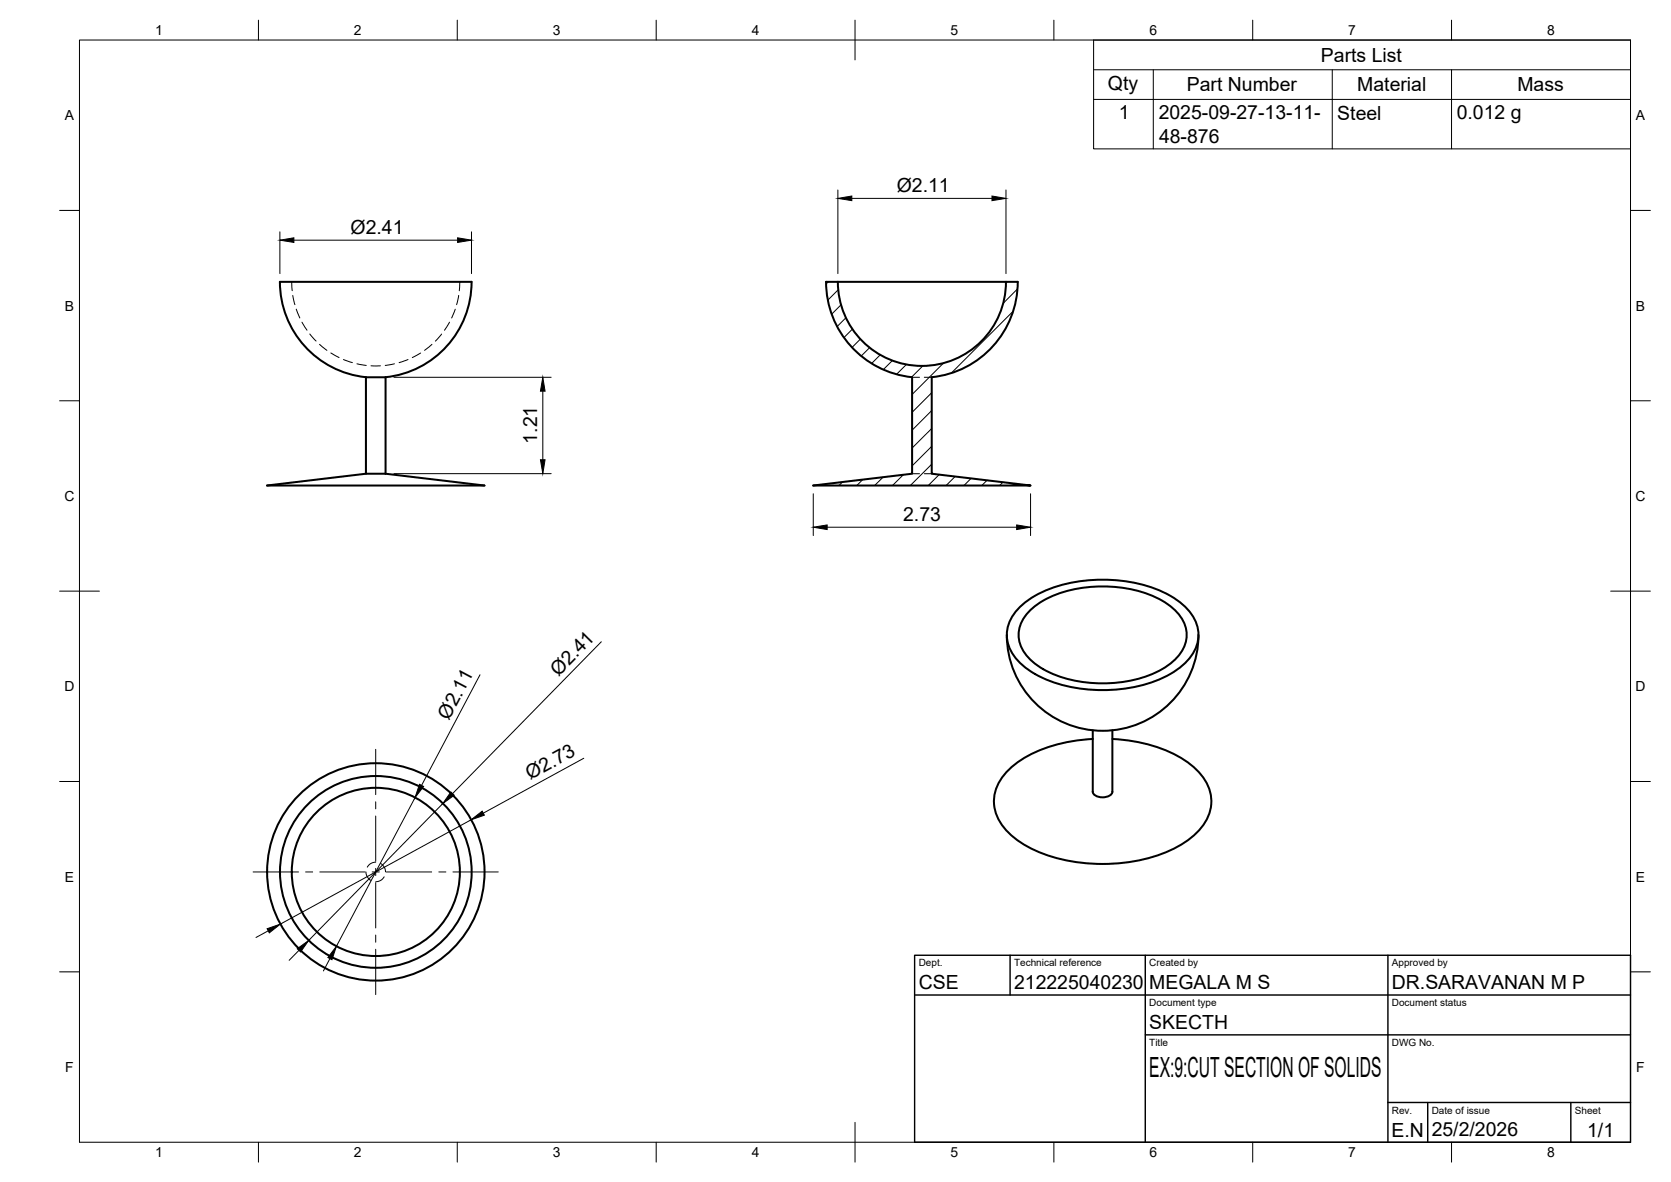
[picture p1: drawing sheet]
<svg xmlns="http://www.w3.org/2000/svg" width="420mm" height="297mm" viewBox="0 0 420 297" stroke-linecap="round" stroke-linejoin="round" font-family="sans-serif">
<!-- layer: Visible -->
<g fill="none" stroke="#000" stroke-width=".51">
<path d="M210.7 70.8a21.1 21.1 0 0 0 21.1 21.2 21.1 21.1 0 0 0 21.1-21.2M210.7 70.8h-3a24.1 24.1 0 0 0 21.6 24v24.2l-24.8 3h54.6l-24.8-3v-24.2a24.1 24.1 0 0 0 21.6-24h-3M210.7 70.8h42.2M92 94.8v24.2l-24.9 3h54.7l-24.9-3M92 94.8h4.9M92 94.8a24 24 0 0 1-21.6-24h48.1a24 24 0 0 1-21.6 24M96.9 94.8v24.2M92 119h4.9M253.2 159.6a24.1 24.1 0 0 0 24.1 24 24.1 24.1 0 0 0 24-24M256.1 152.9a28.2 28.2 0 0 1 18.2-7.1 34.8 34.8 0 0 1 21.6 4.9 10.8 10.8 0 0 1 5.4 9.5 12.3 12.3 0 0 1-7 9.2 37.7 37.7 0 0 1-34.1 0 12.3 12.3 0 0 1-7-9.2 9.5 9.5 0 0 1 2.9-7.3zM258.5 153.9a24.2 24.2 0 0 1 15.2-6.4 30.9 30.9 0 0 1 19.9 4.4 9.2 9.2 0 0 1 4.7 8.8 12.1 12.1 0 0 1-7.5 8.2 33.4 33.4 0 0 1-28.5-.7 11.5 11.5 0 0 1-6.1-7.5 8.1 8.1 0 0 1 2.3-6.8zM274.8 183.5v15.5a2.18 2.18 0 0 0 2.4 1.4 2.18 2.18 0 0 0 2.5-1.4v-15.5"/>
<path d="M274.8 185.7a35.1 35.1 0 0 0-20.1 6.8 11.2 11.2 0 0 0-4.6 10.9 14.8 14.8 0 0 0 7.5 8.9 42.6 42.6 0 0 0 30.5 3.5 24.7 24.7 0 0 0 14.6-8.7 10.1 10.1 0 0 0-1.7-13.6 30.3 30.3 0 0 0-16.8-7.3l-4.5-.5"/>
<circle cx="94.5" cy="219.1" r="27.3"/>
<circle cx="94.5" cy="219.1" r="21.1"/>
<circle cx="94.5" cy="219.1" r="24.1"/>
</g>
<!-- layer: Hidden -->
<g fill="none" stroke="#000" stroke-width=".25">
<path d="M73.3 70.8l.2 2.3M73.6 74.2l.5 2.4M74.5 77.7l.9 2.2M114.5 77.7l-.9 2.2M115.3 74.2l-.5 2.4M115.6 70.8l-.1 2.3M75.9 81l1.3 2M77.9 83.9l1.6 1.8M80.3 86.5l1.9 1.5M83.2 88.7l2.1 1.2M86.4 90.3l2.2 .8M89.7 91.4l2.4 .4"/>
<path d="M93.3 91.9h2.4M99.2 91.4l-2.3 .4M102.6 90.3l-2.2 .8M105.8 88.7l-2.1 1.2M108.6 86.5l-1.9 1.5M111 84l-1.5 1.7M113 81l-1.2 2M229.3 94.8h1.9M232.4 94.8h1.9M229.3 119h1.9M232.4 119h1.9M92 219.1l.4 1.3 .9 .8"/>
<path d="M94.5 216.7l-1.5 .5-.6 .7M95.7 217l.9 .8 .3 1.3M96.6 220.4l-.6 .7-1.5 .5"/>
</g>
<!-- layer: BORDER -->
<g fill="none" stroke="#000" stroke-width=".25">
<path d="M20 10.1h390v276.9h-390zM65 5.1v5M115 5.1v5M165 5.1v5M215 5.1v10M265 5.1v5M315 5.1v5M365 5.1v5M15 52.9h5M410 52.9h5M15 100.7h5M410 100.7h5"/>
<path d="M15 148.6h10M405 148.6h10M15 196.4h5M410 196.4h5M15 244.2h5M410 244.2h5M65 287v5M115 287v5M165 287v5M215 282.1v9.9M265 287v5M315 287v5"/>
<path d="M365 287v5"/>
</g>
<!-- layer: TITLEBLOCK -->
<path d="M230 240.1h180v46.9h-180zM230 250h180M254 240.1v9.9M288 240.1v46.9M349 240.1v46.9M288 260.1h122M349 277.1h61M359 277.1v9.9M395 277.1v9.9" fill="none" stroke="#000" stroke-width=".36"/>
<!-- layer: Hatching -->
<g fill="none" stroke="#000" stroke-width=".25">
<path d="M208.2 70.9l-.5 .5M210.8 72.8l-2.6 2.6M211.5 76.6l-2.4 2.3M212.7 79.8l-2.2 2.3M253.1 70.9l-.2 .1M254.7 78.2l-15.5 15.6M255.8 72.6l-3.6 3.6M214.3 82.7l-2.1 2.1M216.3 85.2l-2.1 2.1M218.7 87.4l-2.2 2.1M221.3 89.2l-2.1 2.1M224.4 90.6l-2.3 2.3"/>
<path d="M227.9 91.6l-2.5 2.5M232 92l-2.8 2.8M234.3 98.7l-5 4.9M237.2 91.3l-7.9 7.8M222 119.9l-2.1 2.1M227.1 119.3l-2.7 2.7M234.3 103.2l-5 4.9M234.3 107.7l-5 4.9M234.3 112.2l-5 4.9M234.3 116.7l-5.4 5.3M236.2 119.3l-2.8 2.7M240.2 119.7l-2.3 2.3"/>
<path d="M206.7 121.7l-.2 .3M211.8 121.1l-.8 .9M216.9 120.5l-1.4 1.5M244.2 120.2l-1.8 1.8M248.2 120.7l-1.3 1.3M252.2 121.2l-.8 .8M256.2 121.7l-.3 .3"/>
</g>
<!-- layer: Smart Centers -->
<g fill="none" stroke="#000" stroke-width=".25">
<path d="M94.5 188.3v11.4M63.6 219.1h11.5M76.8 219.1h1.8M80.4 219.1h11.4M93.6 219.1h1.8M94.5 201.5v1.8M94.5 205.1v11.4M94.5 218.2v1.8M97.2 219.1h11.3M110.3 219.1h1.8M113.9 219.1h11.4M94.5 221.8v11.4"/>
<path d="M94.5 235v1.8M94.5 238.6v11.3"/>
</g>
<!-- layer: FD_Dimensions -->
<g fill="none" stroke="#000" stroke-width=".25">
<path d="M70.4 58.3v10.5M118.6 58.3v10.5M210.7 47.7v21.1M214.2 49.9h35.2M252.9 47.7v21.1M73.9 60.4h41.2M99 94.8h39.6M136.5 98.3v17.2M99 119h39.6M204.5 124.1v10.5M208 132.5h47.6M259.1 124.1v10.5"/>
<path d="M120.7 169.6l-14.7 27.8M151.2 161.3l-37.4 38.1M146.8 190.5l-25.3 13.9M104.4 200.5l-19.8 37.3M111.3 201.9l-33.7 34.4M118.4 206l-47.9 26.2M67.4 233.9l-3 1.7M75.2 238.8l-2.5 2.5M83 240.9l-1.7 3.1"/>
</g>
<g fill="#000" stroke="#000" stroke-width=".25">
<path d="M70.4 60.4l3.5-.6v1.1zM115.1 59.8l3.5 .6-3.5 .5zM210.7 49.9l3.5-.6v1.1zM249.4 49.3l3.5 .6-3.5 .5zM136.5 94.8l.6 3.5h-1.2zM135.9 115.5h1.2l-.6 3.5zM204.5 132.5l3.5-.6v1.2zM255.6 131.9l3.5 .6-3.5 .6zM105.5 197.1l1 .5-2.1 2.9zM113.4 199l.8 .8-2.9 2.1zM118.4 206l2.8-2.2 .6 1.1zM67.2 233.4l3.3-1.2-2.8 2.2z"/>
<path d="M74.7 238.4l2.9-2.1-2 2.9zM84.6 237.8l-1.1 3.4-1.1-.6z"/>
</g>
<!-- layer: Parts Lists -->
<path d="M275 10.1h135v27.3h-135zM275 17.5h135M290 17.5v19.9M335 17.5v19.9M365 17.5v19.9M275 25h135" fill="none" stroke="#000" stroke-width=".25"/>
<text font-size="7" x="289" y="270.6">EX:9:CUT SECTION OF SOLIDS</text>
<g font-size="4.9">
<text x="332.1" y="15.5">Parts List</text>
<text x="278.6" y="22.5">Qty</text>
<text x="298.4" y="23">Part Number</text>
<text x="341.3" y="23">Material</text>
<text x="381.6" y="23">Mass</text>
<text x="281.3" y="29.9">1</text>
<text x="291.3" y="30">2025-09-27-13-11-</text>
<text x="291.4" y="35.9">48-876</text>
<text x="336.3" y="30">Steel</text>
<text x="366.3" y="30">0.012 g</text>
<text x="225.5" y="48.3">Ø2.11</text>
<text x="88.2" y="58.8">Ø2.41</text>
<text x="135.1" y="111.5" transform="rotate(-90 135.1 111.5)">1.21</text>
<text x="227.1" y="131">2.73</text>
<text x="140.4" y="170.1" transform="rotate(-46 140.4 170.1)">Ø2.41</text>
<text x="112.9" y="181.1" transform="rotate(-62 112.9 181.1)">Ø2.11</text>
<text x="133.3" y="196.1" transform="rotate(-29 133.3 196.1)">Ø2.73</text>
<text x="231" y="248.5">CSE</text>
<text x="255" y="248.5">212225040230</text>
<text x="289" y="248.5">MEGALA M S</text>
<text x="350" y="248.5">DR.SARAVANAN M P</text>
<text x="289" y="258.6">SKECTH</text>
<text x="349.9" y="285.7">E.N</text>
<text x="360" y="285.5">25/2/2026</text>
<text x="399.1" y="285.7">1/1</text>
</g>
<g font-size="3.5">
<text x="39" y="8.8">1</text>
<text x="89" y="8.8">2</text>
<text x="139" y="8.8">3</text>
<text x="189" y="8.8">4</text>
<text x="239" y="8.8">5</text>
<text x="289" y="8.8">6</text>
<text x="339" y="8.8">7</text>
<text x="389" y="8.8">8</text>
<text x="16.3" y="30.2">A</text>
<text x="411.3" y="30.2">A</text>
<text x="16.3" y="78">B</text>
<text x="411.3" y="78">B</text>
<text x="16.2" y="125.9">C</text>
<text x="411.2" y="125.9">C</text>
<text x="16.2" y="173.7">D</text>
<text x="411.2" y="173.7">D</text>
<text x="16.3" y="221.6">E</text>
<text x="411.3" y="221.6">E</text>
<text x="16.4" y="269.4">F</text>
<text x="411.4" y="269.4">F</text>
<text x="39" y="290.8">1</text>
<text x="89" y="290.8">2</text>
<text x="139" y="290.8">3</text>
<text x="189" y="290.8">4</text>
<text x="239" y="290.8">5</text>
<text x="289" y="290.8">6</text>
<text x="339" y="290.8">7</text>
<text x="389" y="290.8">8</text>
</g>
<g font-size="2.5">
<text x="231" y="242.9">Dept.</text>
<text x="255" y="242.9">Technical reference</text>
<text x="289" y="242.9">Created by</text>
<text x="350" y="242.9">Approved by</text>
<text x="289" y="252.8">Document type</text>
<text x="350" y="252.8">Document status</text>
<text x="289" y="262.9">Title</text>
<text x="350" y="262.9">DWG No.</text>
<text x="350" y="279.9">Rev.</text>
<text x="360" y="279.9">Date of issue</text>
<text x="396" y="279.9">Sheet</text>
</g>
</svg>
